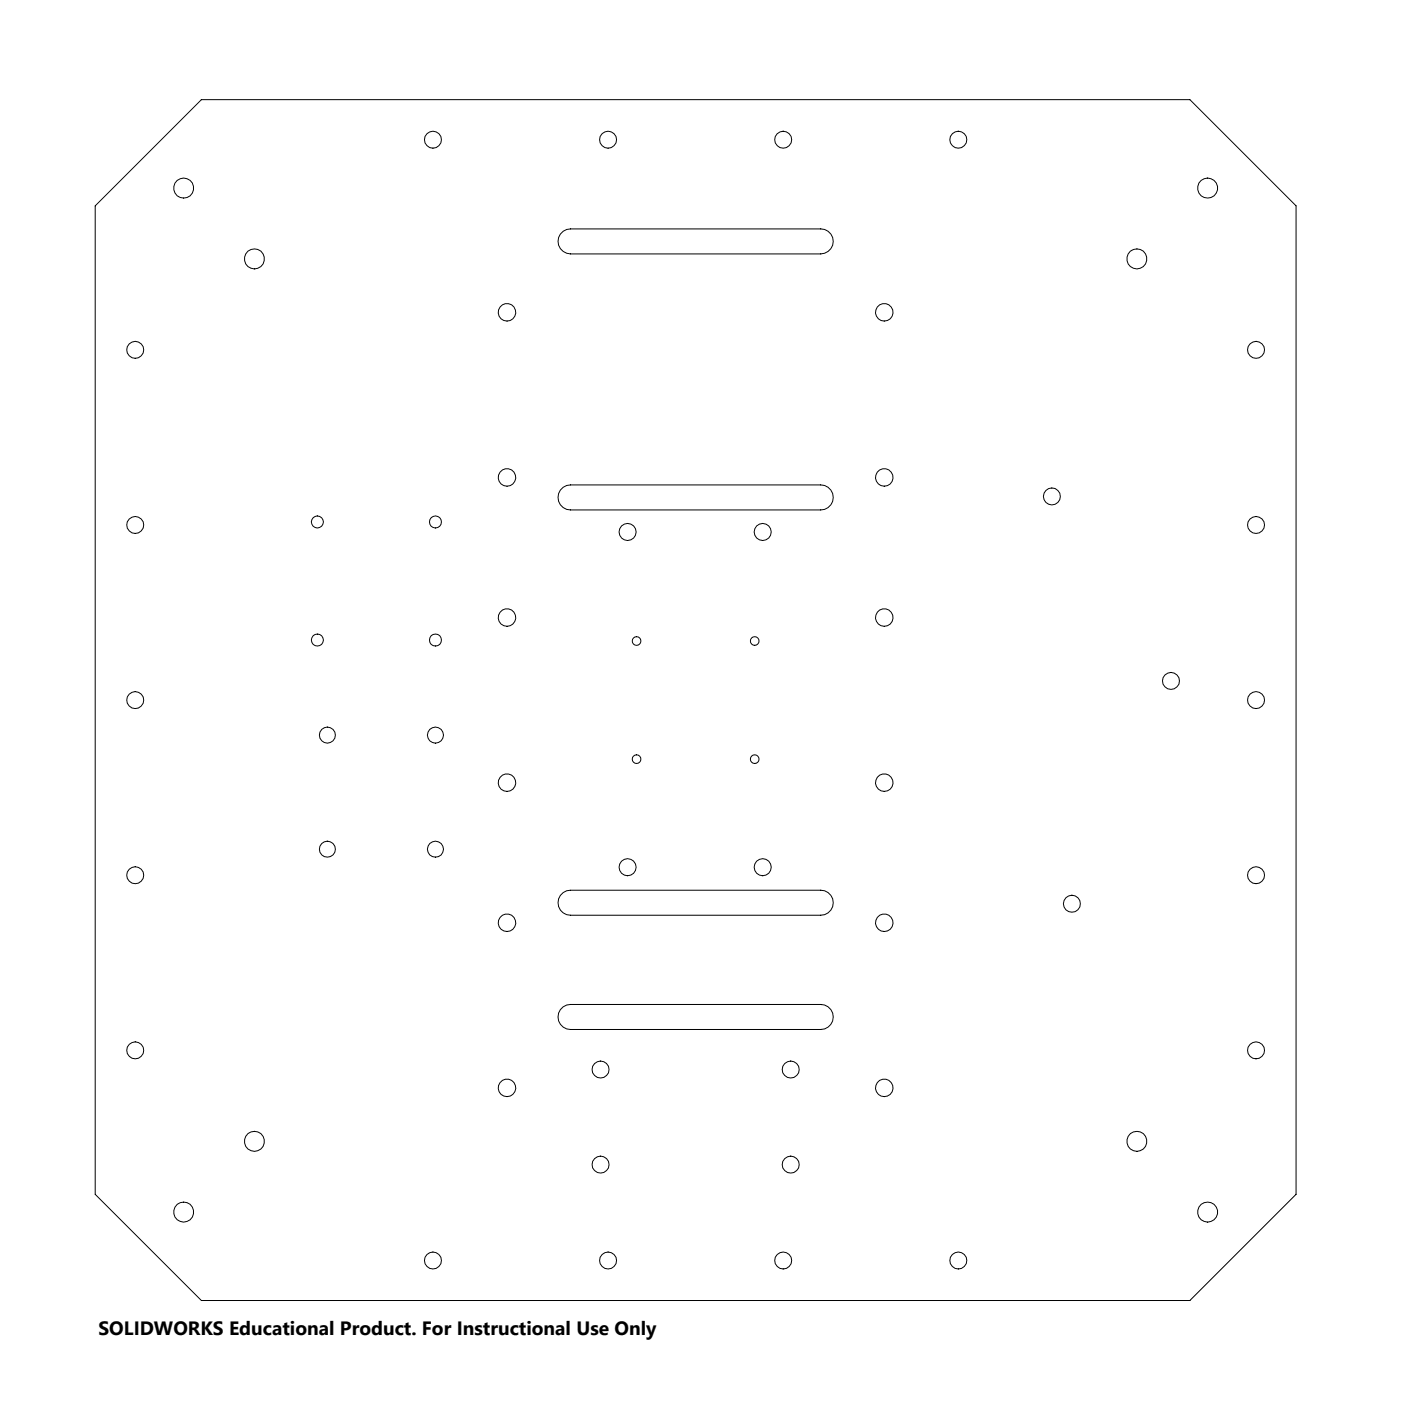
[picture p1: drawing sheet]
<svg xmlns="http://www.w3.org/2000/svg" width="356mm" height="356mm" viewBox="0 0 356 356" stroke-linecap="round" stroke-linejoin="round" font-family="sans-serif">
<g fill="none" stroke="#000" stroke-width=".25">
<path d="M51.1 25.3h250.9l27 26.9v250.9l-27 27h-250.9l-26.9-27v-250.9zM142.2 59.4l.7-.7 .9-.5 1-.1h63.5a3.2 3.2 0 0 1 3.2 3.2 3.2 3.2 0 0 1-3.2 3.2h-63.5a3.2 3.2 0 0 1-2.6-5.1zM142.2 124.4l.7-.7 .9-.5 1-.1h63.5a3.2 3.2 0 0 1 3.2 3.2 3.2 3.2 0 0 1-3.2 3.1h-63.5a3.2 3.2 0 0 1-2.8-1.7 3.2 3.2 0 0 1 .2-3.3zM142.2 227.3l.7-.7 .9-.5 1-.1h63.5a3.2 3.2 0 0 1 3.2 3.1 3.2 3.2 0 0 1-3.2 3.2h-63.5a3.2 3.2 0 0 1-2.8-1.7 3.2 3.2 0 0 1 .2-3.3zM142.2 256.3l.7-.7 .9-.5 1-.1h63.5a3.2 3.2 0 0 1 3.2 3.1 3.2 3.2 0 0 1-3.2 3.2h-63.5a3.2 3.2 0 0 1-2.8-1.7 3.2 3.2 0 0 1 .2-3.3z"/>
<circle cx="109.9" cy="35.5" r="2.15"/>
<circle cx="154.3" cy="35.5" r="2.15"/>
<circle cx="198.8" cy="35.5" r="2.15"/>
<circle cx="243.3" cy="35.5" r="2.15"/>
<circle cx="46.6" cy="47.7" r="2.54"/>
<circle cx="306.5" cy="47.7" r="2.54"/>
<circle cx="64.6" cy="65.7" r="2.54"/>
<circle cx="128.7" cy="79.3" r="2.21"/>
<circle cx="224.4" cy="79.3" r="2.22"/>
<circle cx="288.6" cy="65.7" r="2.54"/>
<circle cx="34.3" cy="88.8" r="2.15"/>
<circle cx="318.8" cy="88.8" r="2.15"/>
<circle cx="34.3" cy="133.2" r="2.15"/>
<circle cx="80.6" cy="132.5" r="1.52"/>
<circle cx="110.5" cy="132.5" r="1.53"/>
<circle cx="128.7" cy="121.2" r="2.21"/>
<circle cx="159.3" cy="135" r="2.17"/>
<circle cx="193.6" cy="135" r="2.17"/>
<circle cx="224.4" cy="121.2" r="2.22"/>
<circle cx="267" cy="126" r="2.15"/>
<circle cx="318.8" cy="133.2" r="2.15"/>
<circle cx="128.7" cy="156.7" r="2.21"/>
<circle cx="224.4" cy="156.7" r="2.22"/>
<circle cx="34.3" cy="177.7" r="2.15"/>
<circle cx="80.6" cy="162.5" r="1.52"/>
<circle cx="110.5" cy="162.4" r="1.53"/>
<circle cx="161.6" cy="162.7" r="1.1"/>
<circle cx="191.6" cy="162.7" r="1.1"/>
<circle cx="297.2" cy="172.8" r="2.16"/>
<circle cx="318.8" cy="177.7" r="2.15"/>
<circle cx="83.1" cy="186.6" r="2.04"/>
<circle cx="110.5" cy="186.6" r="2.04"/>
<circle cx="128.7" cy="198.7" r="2.21"/>
<circle cx="161.6" cy="192.7" r="1.1"/>
<circle cx="191.6" cy="192.7" r="1.1"/>
<circle cx="224.4" cy="198.6" r="2.22"/>
<circle cx="83.1" cy="215.5" r="2.04"/>
<circle cx="110.5" cy="215.5" r="2.03"/>
<circle cx="34.3" cy="222.1" r="2.15"/>
<circle cx="128.7" cy="234.2" r="2.21"/>
<circle cx="159.3" cy="220.1" r="2.17"/>
<circle cx="193.6" cy="220.1" r="2.17"/>
<circle cx="224.4" cy="234.2" r="2.22"/>
<circle cx="272.1" cy="229.4" r="2.17"/>
<circle cx="318.8" cy="222.1" r="2.15"/>
<circle cx="34.3" cy="266.6" r="2.15"/>
<circle cx="128.7" cy="276.1" r="2.21"/>
<circle cx="152.5" cy="271.5" r="2.16"/>
<circle cx="200.7" cy="271.5" r="2.16"/>
<circle cx="224.4" cy="276.1" r="2.22"/>
<circle cx="318.8" cy="266.6" r="2.15"/>
<circle cx="64.6" cy="289.7" r="2.54"/>
<circle cx="152.5" cy="295.6" r="2.16"/>
<circle cx="200.7" cy="295.6" r="2.16"/>
<circle cx="288.6" cy="289.7" r="2.54"/>
<circle cx="46.6" cy="307.7" r="2.54"/>
<circle cx="109.9" cy="319.9" r="2.15"/>
<circle cx="154.4" cy="319.9" r="2.15"/>
<circle cx="198.8" cy="319.9" r="2.15"/>
<circle cx="243.2" cy="319.9" r="2.15"/>
<circle cx="306.5" cy="307.7" r="2.54"/>
</g>
<text font-size="4.9" x="25" y="338.7">SOLIDWORKS Educational Product. For Instructional Use Only</text>
</svg>
